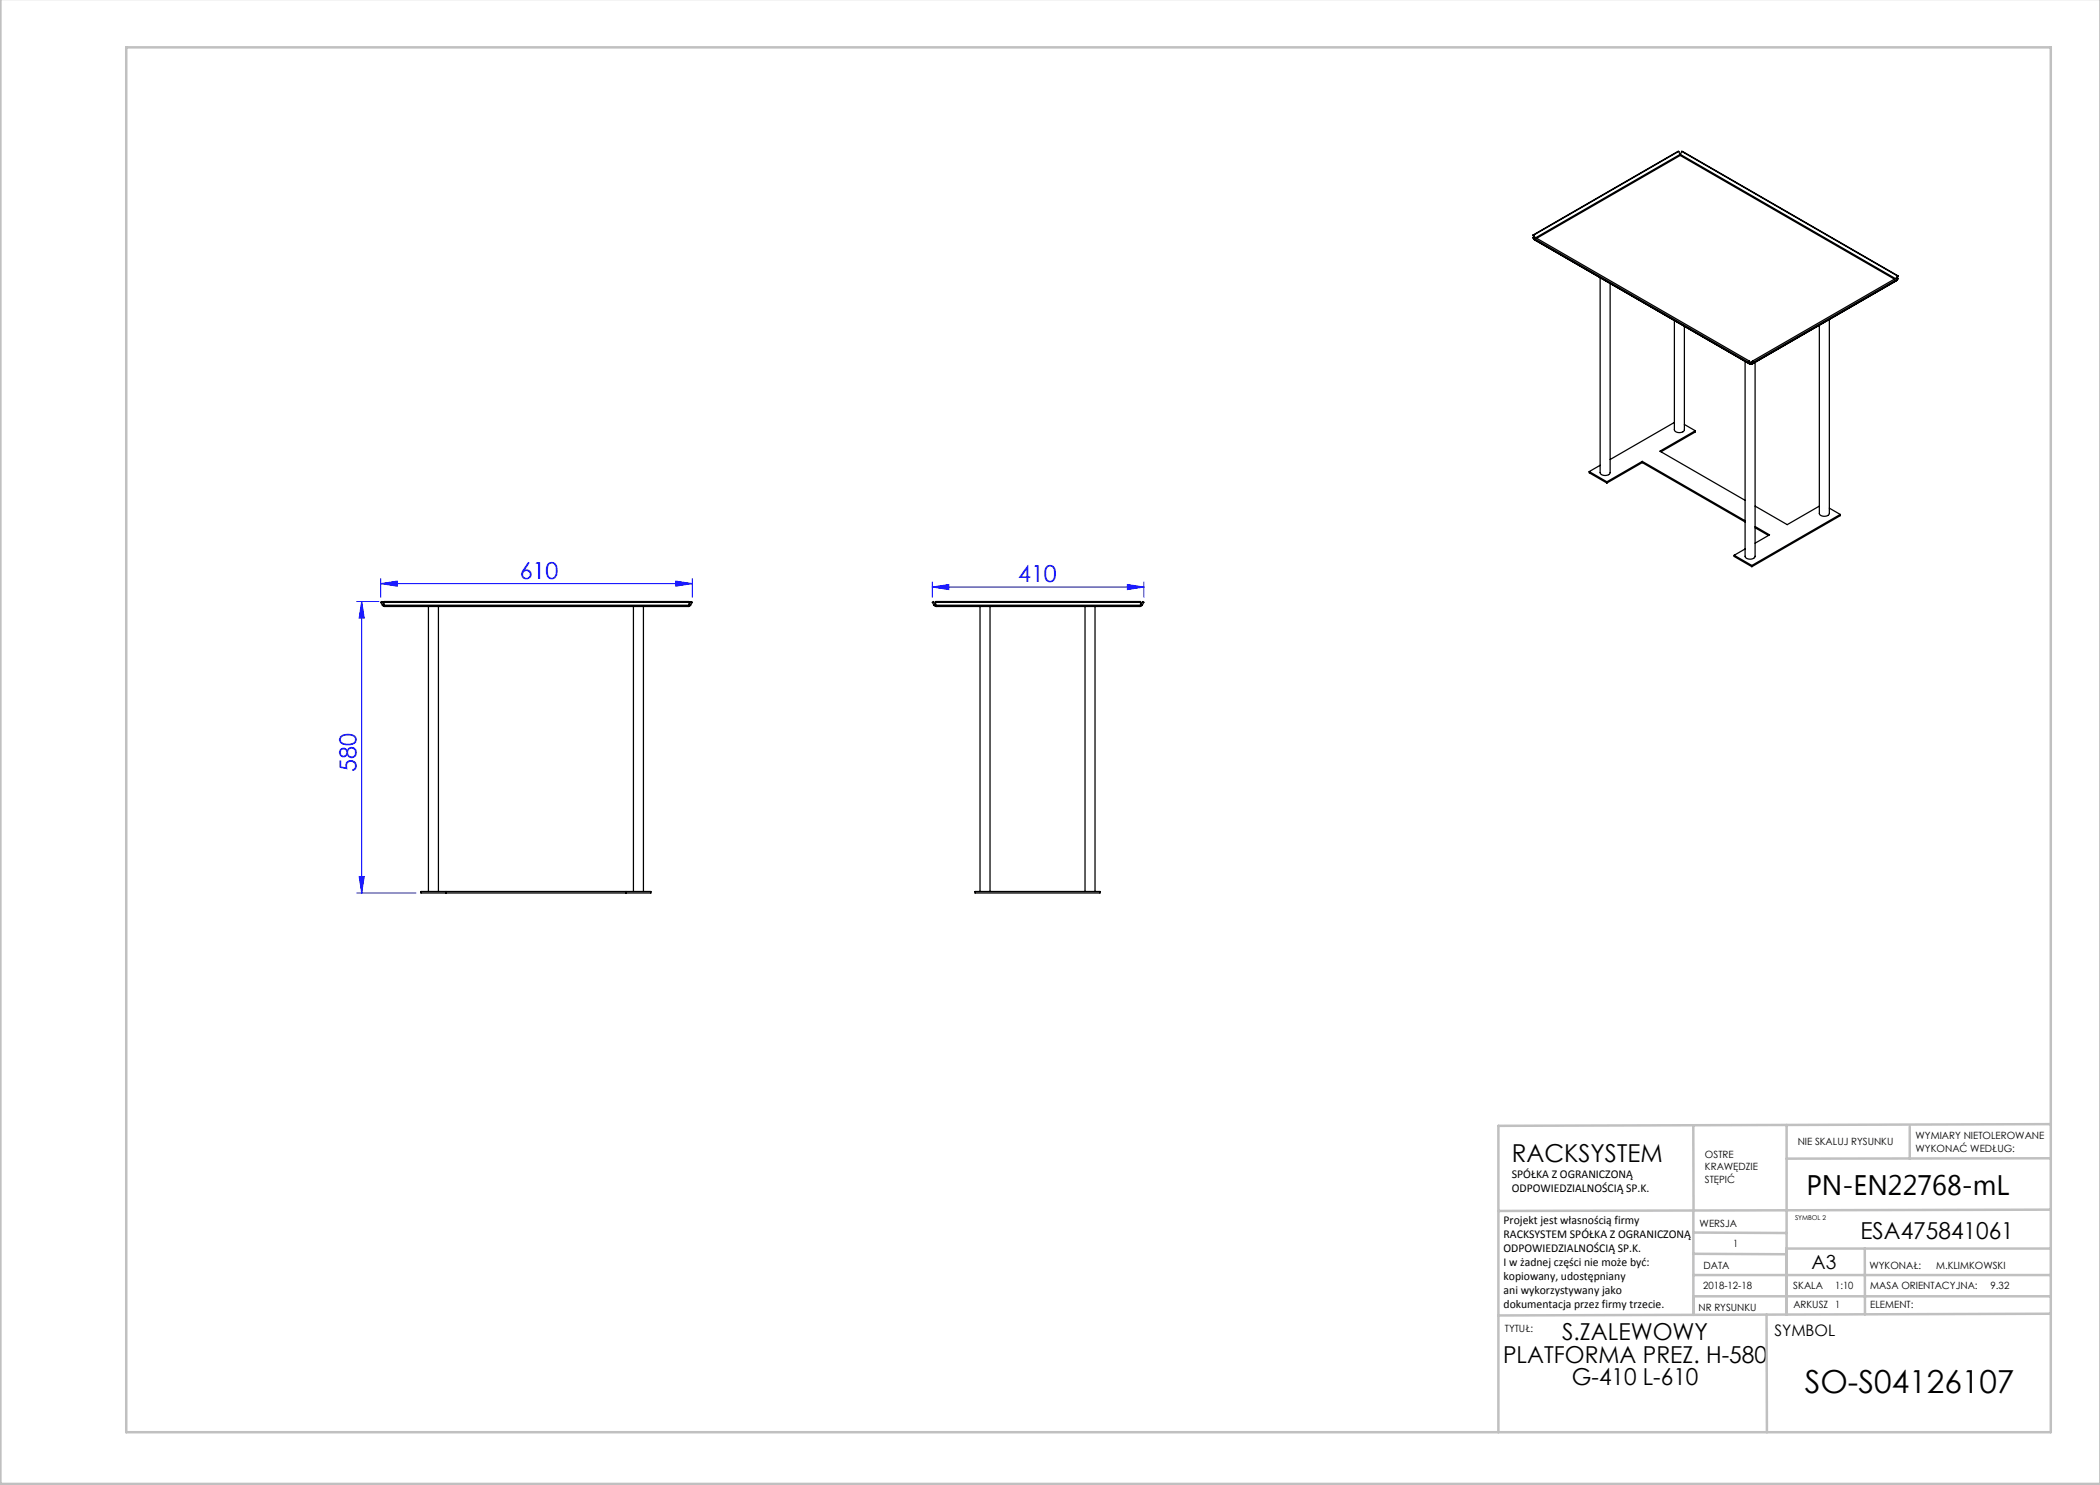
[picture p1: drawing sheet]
<svg xmlns="http://www.w3.org/2000/svg" width="420mm" height="297mm" viewBox="0 0 420 297" stroke-linecap="round" stroke-linejoin="round" font-family="sans-serif">
<g fill="none" stroke="#00f" stroke-width=".2">
<path d="M76.1 116.7l3.3-.5v1zM76.1 115.7v3.8M76.1 116.7h62.4M135.2 116.2l3.3 .5-3.3 .5zM138.5 115.7v3.8M186.5 117.4l3.3-.5v1zM186.5 116.4v3.1M186.5 117.4h42.3M225.5 116.9l3.3 .5-3.3 .5zM228.8 116.4v3.1M71.3 120.3h4.5M72.3 120.3l.5 3.3h-1z"/>
<path d="M72.3 120.3v58.3M71.3 178.6h11.9M71.8 175.3h1l-.5 3.3z"/>
</g>
<g fill="none" stroke="#c0c0c0" stroke-width=".5">
<path d="M.1 -.1v296.9h419.9M25.2 9.5h385v276.9h-385zM338.7 225.2v16.9M357.3 225v37.9M382 225.4v6.3M410.1 224.8l-110.4 .4v61.2M410.1 231.7h-52.8M338.7 259.3h71.5M338.7 255h71.5M338.7 250.8l18.6 .1M338.7 246.5l18.6 .1M338.7 242.1v20.9"/>
<path d="M373 249.7v13.2M410.1 241.9l-110.4 .3M410.2 249.7h-52.9v13.2M353.3 262.9l.1 23.5M410.2 262.7l-110.5 .4"/>
</g>
<g fill="#00f">
<path d="M186.5 117.4l3.3-.5v1zM225.5 116.9l3.3 .5-3.3 .5z"/>
<path d="M71.8 175.3h1l-.5 3.3zM72.3 120.3l.5 3.3h-1z"/>
<path d="M76.1 116.7l3.3-.5v1zM135.2 116.2l3.3 .5-3.3 .5z"/>
</g>
<g fill="none" stroke="#000" stroke-width=".25">
<path d="M335.7 30.3l-28.9 16.7M335.7 30.3l.3 .6M335.7 30.3l-29.1 16.7M336 30.9v.2M336 30.9l-28.9 16.6M336 31.1l-28.7 16.6M336 31.1l42.9 24.7M336.1 30.9l-.1 .2M336.1 30.9l43 24.8M336.3 30.3l43.1 24.9M336.3 30.3l-.2 .6M336.3 30.3l43.3 24.9"/>
<path d="M306.6 47.6l43.1 24.9M306.6 47.6l.2-.3 43.1 24.9M306.6 47.6l.2 .3M306.6 47l.1 .4M306.8 47h-.2M306.8 47l.1 .4M306.8 47.9l.1 .1M306.8 47.9l43.2 24.9M320 55.5v39a1.15 1.15 0 0 0 2 0v-37.8M379.4 56.1l-29 16.7M379.4 56.1h-.1M379.4 55.2l-.1 .4"/>
<path d="M379.4 55.2h.2M379.6 55.7l-28.9 16.8M379.6 55.7l-.2-.2-28.9 16.7M379.6 55.7l-.2 .4M379.6 55.2l-.1 .4M334.9 64.1v21.8a1.15 1.15 0 0 0 2 0v-20.6M349 72.3v39a1.15 1.15 0 0 0 2 0v-38.8M349.7 72.5l.2 .3M349.9 72.2l-.2 .3M349.9 72.2l.2 .4M350.1 72.5h.1M350.1 72.6l-.2 .2"/>
<path d="M350.2 72.8h.2M350.2 72.5v.1M350.2 72.8h-.3M350.2 72.5l-.1 .1M350.2 72.5v.3M350.2 72.6l.2 .2M350.3 72.5h-.1M350.5 72.2l-.3 .4M350.5 72.2l.2 .3M350.7 72.5l-.3 .3M365.9 63.9v38.8a1.15 1.15 0 0 1-2 0v-37.6M317.8 94.3l3.6 2.1"/>
<path d="M317.8 94.3v.3l3.6 2M320 93.1l-2.2 1.2M321.4 96.4v.2M328.5 92.3l20.5 11.8M328.5 92.3l-7.1 4.1M328.5 92.3v.2M328.5 92.5l20.5 11.9M328.5 92.5l-7.1 4.1M334.9 84.5l-12.9 7.4M336.9 84.9l2.2 1.3M339.1 86.2l-7.1 4 17 9.9M339.1 86.2v.2l-6.9 4"/>
<path d="M346.8 111.1l3.6 2M346.8 111.1v.2l3.6 2M349 109.8l-2.2 1.3M350.4 113.1v.2M351 101.2l6.4 3.7 6.5-3.7M351 105.3l2.9 1.7-2.9 1.6M351 105.5l2.7 1.6M365.9 101.6l2.1 1.3M368 102.9v.2l-17.6 10.2M368 102.9l-17.6 10.2M76.5 121l.4 .3M76.7 120.9l.1 .1"/>
<path d="M76.7 120.9l-.2 .1M76.7 120.9l-.3-.6-.3 .2 .4 .5M76.8 121l.1 .3M76.8 121h61M76.8 121v-.7h61v.7M76.8 120.5h61M76.9 121.3h60.8M85.7 121.3v57M87.7 121.3v57M126.7 121.3v57M128.7 121.3v57M137.8 121l-.1 .3"/>
<path d="M137.9 120.9l-.1 .1M137.9 120.9l.2 .1M137.9 120.9l.3-.6 .3 .2-.4 .5M138.1 121l-.4 .3M186.8 121l.4 .3M187.1 120.9v.1M187.1 120.9l-.3 .1M187.1 120.9l-.4-.6-.2 .2 .3 .5M187.1 121l.1 .3M187.1 121h41M187.1 120.5h41M187.1 121v-.7h41v.7"/>
<path d="M187.2 121.3h40.8M196 121.3v57M198 121.3v57M217 121.3v57M219 121.3v57M228.1 121l-.1 .3M228.2 120.9l-.1 .1M228.2 120.9l.2 .1M228.2 120.9l.3-.6 .3 .2-.4 .5M228.4 121l-.4 .3M84.2 178.3h46v.3h-46zM89.2 178.3v.3"/>
<path d="M125.2 178.3v.3M195 178.3h25v.3h-25z"/>
</g>
<text font-size="6.3" x="361" y="278.5">SO-S04126107</text>
<text font-size="5.6" x="361.3" y="239.1">PN-EN22768-mL</text>
<text font-size="4.9" x="302.4" y="232.4">RACKSYSTEM</text>
<g font-size="4.7" fill="#00f">
<text x="103.9" y="115.7">610</text>
<text x="203.6" y="116.4">410</text>
<text x="71.3" y="154.3" transform="rotate(-90 71.3 154.3)">580</text>
</g>
<g font-size="4.7">
<text x="372.1" y="247.8">ESA475841061</text>
<text x="312.4" y="268.1">S.ZALEWOWY</text>
<text x="300.6" y="272.6">PLATFORMA PREZ. H-580</text>
<text x="314.4" y="277.1">G-410 L-610</text>
</g>
<text font-size="3.9" x="362.3" y="253.8">A3</text>
<text font-size="3.2" x="354.9" y="267.2">SYMBOL</text>
<g font-size="2.4">
<text x="302.4" y="235.6">SPÓŁKA Z OGRANICZONĄ</text>
<text x="302.4" y="238.4">ODPOWIEDZIALNOŚCIĄ SP.K.</text>
<text x="300.7" y="244.7">Projekt jest własnością firmy</text>
<text x="300.7" y="247.5">RACKSYSTEM SPÓŁKA Z OGRANICZONĄ</text>
<text x="300.7" y="250.3">ODPOWIEDZIALNOŚCIĄ SP.K.</text>
<text x="300.7" y="253.1">I w żadnej części nie może być:</text>
<text x="300.7" y="256">kopiowany, udostępniany</text>
<text x="300.7" y="258.8">ani wykorzystywany jako</text>
<text x="300.7" y="261.6">dokumentacja przez firmy trzecie.</text>
</g>
<g font-size="2">
<text x="383.1" y="227.9">WYMIARY NIETOLEROWANE</text>
<text x="341" y="231.6">OSTRE</text>
<text x="359.5" y="228.9">NIE SKALUJ RYSUNKU</text>
<text x="383.1" y="230.4">WYKONAĆ WEDŁUG:</text>
<text x="341" y="234.1">KRAWĘDZIE</text>
<text x="341" y="236.6">STĘPIĆ</text>
<text x="339.9" y="245.4">WERSJA</text>
<text x="346.6" y="249.5">1</text>
<text x="340.6" y="257.7">2018-12-18</text>
<text x="340.7" y="253.8">DATA</text>
<text x="358.7" y="257.7">SKALA</text>
<text x="367" y="257.7">1:10</text>
<text x="373.9" y="253.8">WYKONAŁ:</text>
<text x="374.1" y="257.7">MASA ORIENTACYJNA:</text>
<text x="387.2" y="253.8">M.KLIMKOWSKI</text>
<text x="398.1" y="257.7">9.32</text>
<text x="339.7" y="262.3">NR RYSUNKU</text>
<text x="358.7" y="261.7">ARKUSZ 1</text>
<text x="374.1" y="261.7">ELEMENT:</text>
<text x="301" y="266.4">TYTUŁ:</text>
</g>
<text font-size="1.3" x="359" y="244">SYMBOL 2</text>
</svg>
